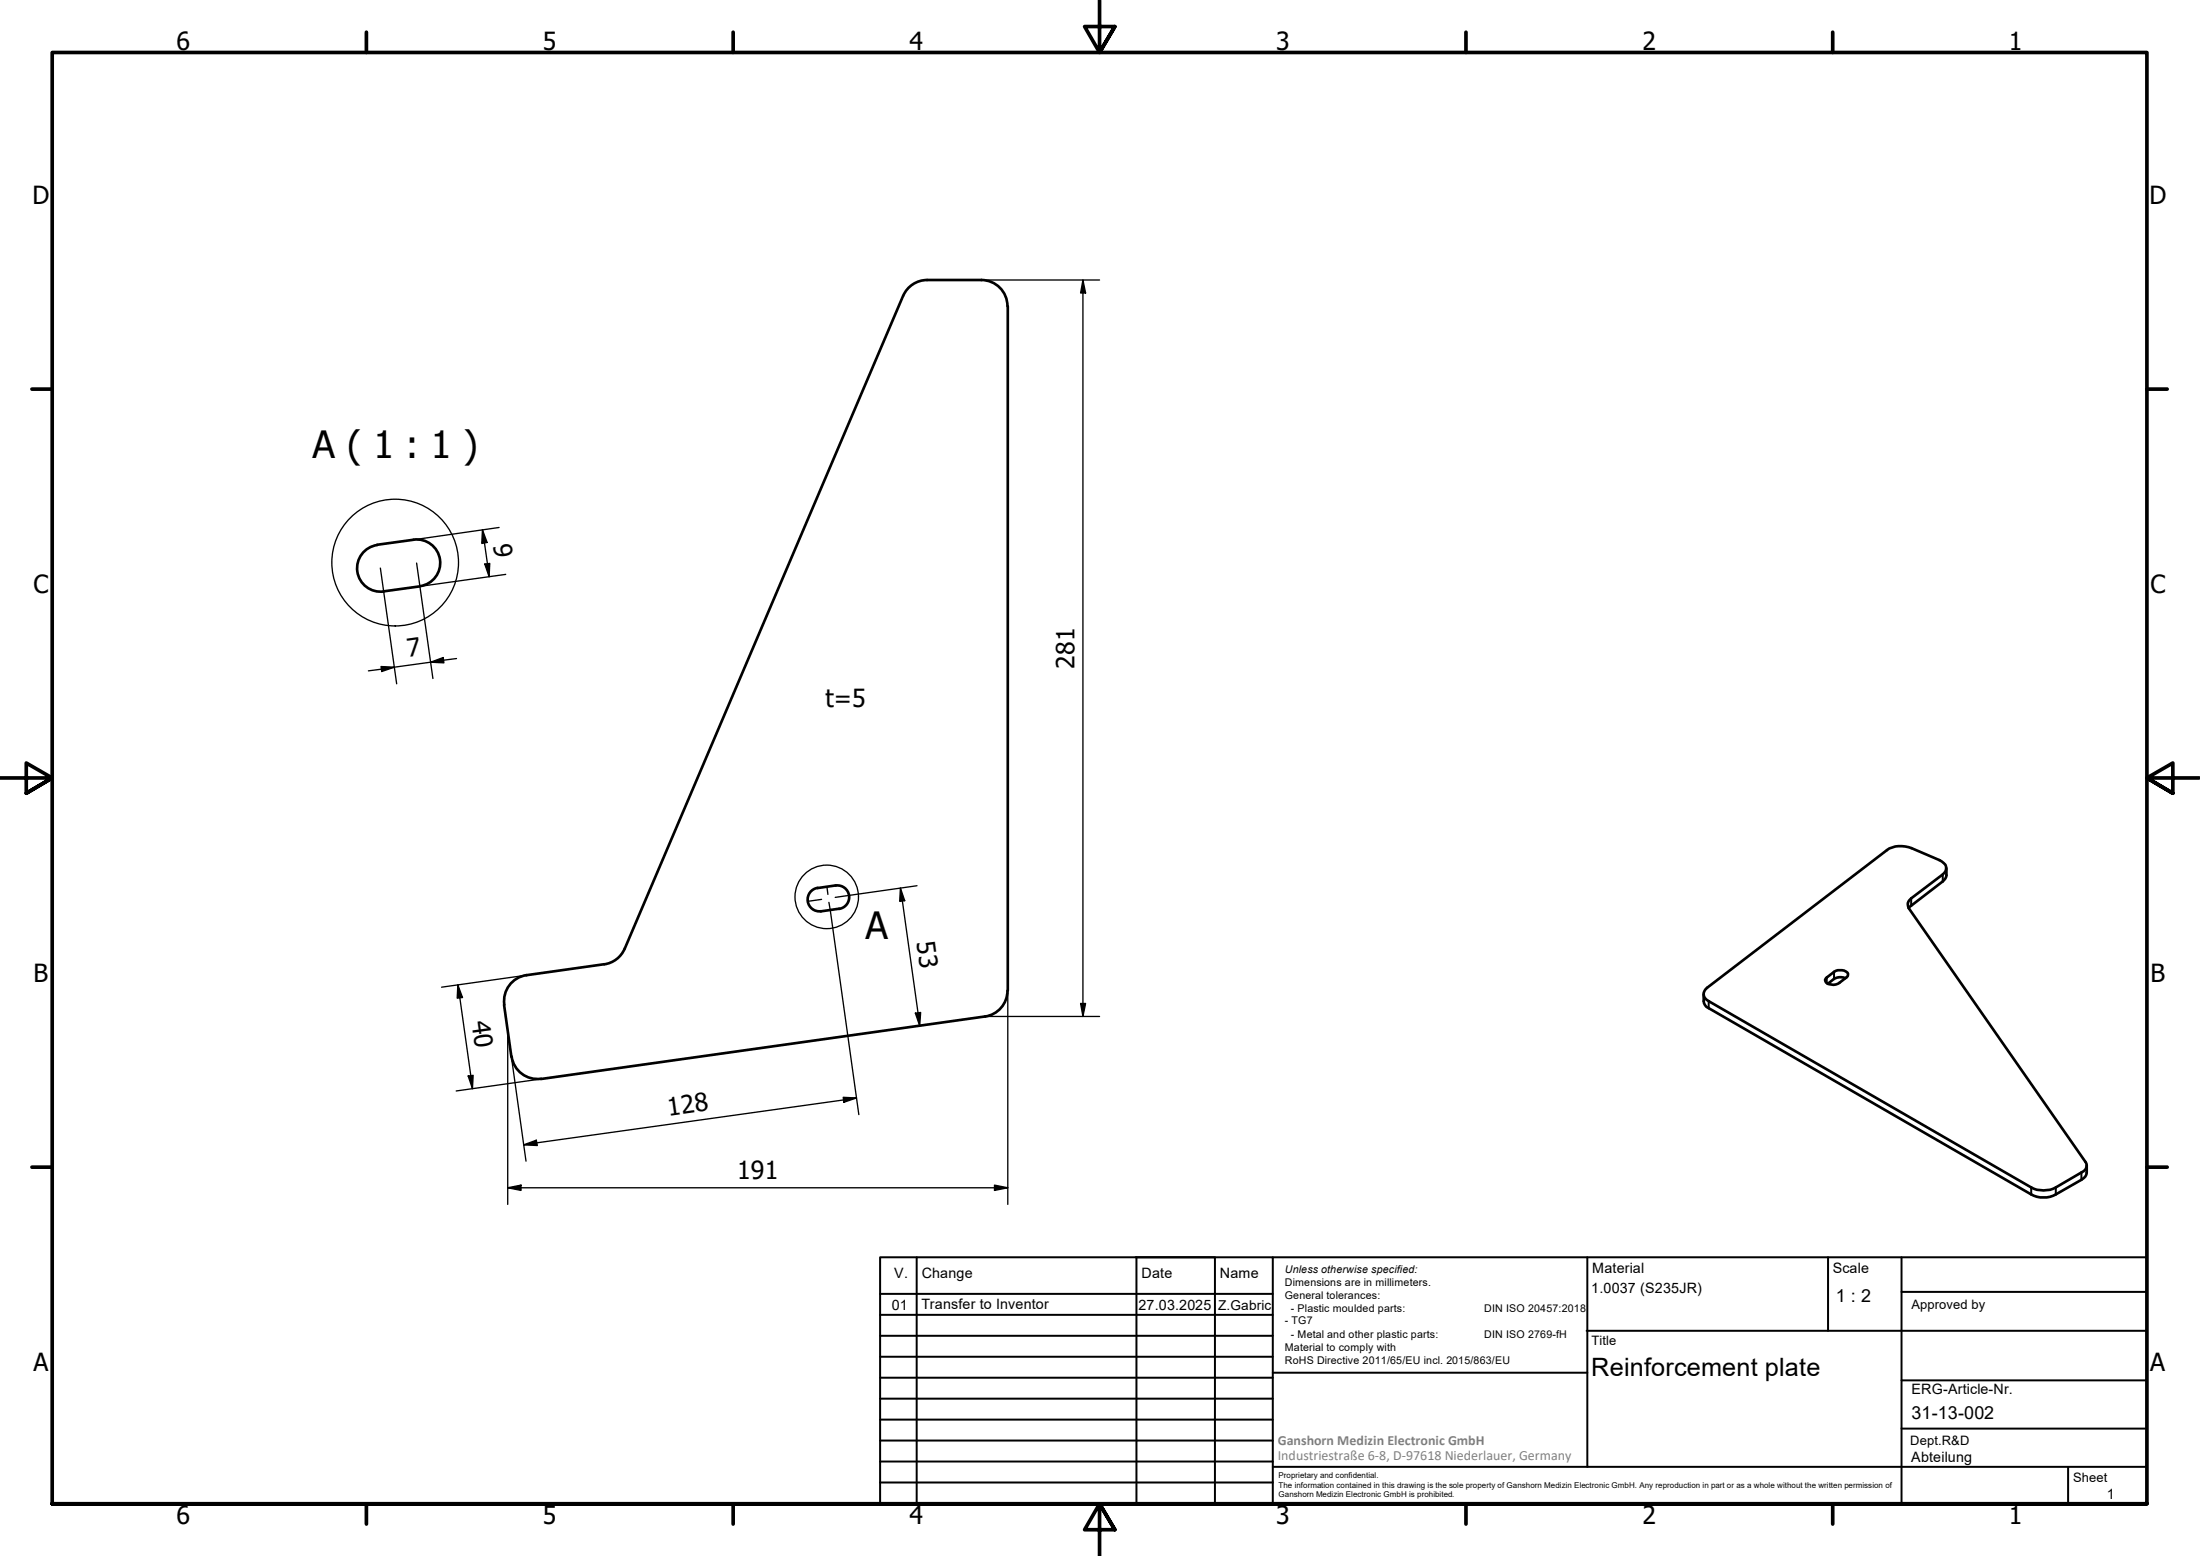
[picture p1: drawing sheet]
<svg xmlns="http://www.w3.org/2000/svg" width="420mm" height="297mm" viewBox="0 0 420 297" stroke-linecap="round" stroke-linejoin="round" font-family="sans-serif">
<!-- layer: Visible (ISO) -->
<g fill="none" stroke="#000" stroke-width=".51">
<path d="M172.5 56.5l-53.2 124.6a5 5 0 0 1-3.9 3M177 53.5h10.5M177.1 53.5a5 5 0 0 0-4.6 3M187.4 53.5a5 5 0 0 1 5 4.9M192.5 58.5v130.6M72.1 104a4.5 4.5 0 0 0-3.9 5.1 4.5 4.5 0 0 0 5.1 3.8M78.9 103l-6.9 1M79 103a4.5 4.5 0 0 1 5 3.8 4.5 4.5 0 0 1-3.8 5.1l-6.9 1M156.2 169.5a2.25 2.25 0 0 0-1.9 2.5 2.25 2.25 0 0 0 2.5 2M159.6 169a2.25 2.25 0 0 1 2.6 2 2.25 2.25 0 0 1-2 2.5M159.6 169l-3.5 .5M160.3 173.5l-3.5 .5"/>
<path d="M371.7 165.7v1.4l-.4 .9-6.7 5.3M96.3 191.8l1.4 9.9M100.6 186.2a5 5 0 0 0-4.3 5.6M115.4 184.1l-14.9 2.1M188.2 194l-84.9 12M192.4 189.1a5 5 0 0 1-4.3 5M325.4 189.8a2.44 2.44 0 0 0 .5 2.4l62 35.8a5.1 5.1 0 0 0 4.7 0l4.9-2.8a1.64 1.64 0 0 0 1-1.4v-1.3M325.7 188.9l34.7-26.6a5.1 5.1 0 0 1 4.7-.4l5.3 2.3a1.57 1.57 0 0 1 1.2 2l-.6 .7-6 4.6a1.36 1.36 0 0 0-.4 1.9l33.7 48.4a1.32 1.32 0 0 1-.8 2l-4.9 2.9a5.1 5.1 0 0 1-4.7 0l-61.6-35.6a1.4 1.4 0 0 1-.6-2.2zM348.7 186.8l.2-.2a3.1 3.1 0 0 1 2.4-1.4 1.24 1.24 0 0 1 1.6 .9l-.2 .4a3.7 3.7 0 0 1-2.6 1.5l-.3-.1a.87 .87 0 0 1-.9-.2 .87 .87 0 0 1-.2-.9zM352.4 186.7l-1.1-.2a3.4 3.4 0 0 0-2.2 1.3M97.7 201.7a5 5 0 0 0 5.6 4.2"/>
</g>
<!-- layer: Break Line (ISO) -->
<circle cx="75.5" cy="107.4" r="12.1" fill="none" stroke="#000" stroke-width=".25"/>
<!-- layer: Visible Narrow (ISO) -->
<path d="M365 171.5v1.4M371 166.9v1.4M326.3 191.1v1.4M348.9 186.6v1M350.3 185.5v1.4M387.9 226.7v1.3M392.6 226.7v1.3M397.5 223.8v1.4" fill="none" stroke="#000" stroke-width=".38"/>
<!-- layer: Detail Boundary (ISO) -->
<circle cx="157.9" cy="171.2" r="6.1" fill="none" stroke="#000" stroke-width=".25"/>
<!-- layer: Border (ISO) -->
<g fill="none" stroke="#000" stroke-width=".7">
<path d="M70 6.1v3.9M140 6.1v3.9M210 0v10l-2.9-4.9h5.8l-2.9 4.9 2.9-4.9M280 6.1v3.9M350 6.1v3.9M6.1 74.3h3.9M410 74.3h3.9M0 148.5h10l-5-2.8v5.7l5-2.9-5 2.9M420 148.5h-10l5-2.8v5.7l-5-2.9 5 2.9M6.1 222.8h3.9M410 222.8h3.9M10 287.1v-277.1h400v277.1h-400h400"/>
<path d="M70 287.1v3.8M140 287.1v3.8M212.9 292l-2.9-4.9 2.9 4.9h-5.8l2.9-4.9v9.9M280 287.1v3.8M350 287.1v3.8"/>
</g>
<!-- layer: TitleBlock -->
<g fill="none" stroke="#000" stroke-width=".38">
<path d="M168.1 251h75M168.1 247h75M168.1 255h75M168.1 259h75M175.1 240v47M216.9 240h15M217 240v47M232 240v47M243.1 240.1v46.9h-75v-47h241.9v47.1h-167M303 254h107M303.1 240v40M349.1 240v14"/>
<path d="M363.2 240v47.1M363.2 246.6h46.8M168.1 271h75M168.1 263h75M168.1 267h75M168.1 275h75M168.1 279h75M243.1 262.1h60M363.2 272.7h46.8M363.2 263.5h46.8M168.1 283h75M216.9 287h15"/>
<path d="M243.1 280h166.9M395 280.1v7"/>
</g>
<!-- layer: Sketch Geometry (ISO) -->
<path d="M156.9 171.7l-2.7 .4M157.9 169.3l.2 1.4M158.3 172.3l.3 1.4M162.2 170.9l-2.7 .4" fill="none" stroke="#000" stroke-width=".25"/>
<!-- layer: Dimension (ISO) -->
<g fill="none" stroke="#000" stroke-width=".25">
<path d="M187.5 53.5h22.5M206.8 53.5l.5 2.4h-.9zM206.8 53.5v140.5M72.6 108.4l3.2 22.1M79.6 107.5l3.1 22M92.1 101.1l.9 2.5-1 .1zM92.1 101.1l1.3 9M92.6 107.7l.9-.1-.1 2.5zM95.3 100.7l-16.4 2.3M96.6 109.7l-16.4 2.2M72.8 127.2l2.5 .2-2.4 .8zM82.2 126.4l2.4-.9 .2 1z"/>
<path d="M87.2 125.7l-16.8 2.4M158.6 173.7l5.4 39.1M172 169.5l.8 2.4-1 .2zM172 169.5l3.6 26.3M175.1 169.1l-12.9 1.8M87.4 188l.9 2.4-1 .1zM87.4 188l2.8 19.8M97 196.8v33.1M100.5 186.2l-16.2 2.3M174.8 193.4l1-.1-.2 2.5zM188.2 194h21.8M192.5 189.1v40.8"/>
<path d="M206.4 191.6h.9l-.5 2.4zM89.4 205.4l1-.1-.2 2.5zM97.7 201.7l2.8 20M100 218.6l2.4-.9 .2 1zM103.3 206l-16.2 2.3M161 209.5l2.6 .1-2.4 .8zM163.6 209.6l-63.6 9M97 226.7l2.5-.5v1.1zM97 226.7h95.5M189.9 226.2l2.6 .5-2.6 .6z"/>
</g>
<g fill="#000">
<path d="M206.8 53.5l.5 2.4h-.9zM92.6 107.7l.9-.1-.1 2.5zM92.1 101.1l.9 2.5-1 .1zM72.8 127.2l2.5 .2-2.4 .8zM82.2 126.4l2.4-.9 .2 1zM172 169.5l.8 2.4-1 .2zM87.4 188l.9 2.4-1 .1zM174.8 193.4l1-.1-.2 2.5zM206.4 191.6h.9l-.5 2.4zM89.4 205.4l1-.1-.2 2.5zM100 218.6l2.4-.9 .2 1zM161 209.5l2.6 .1-2.4 .8z"/>
<path d="M97 226.7l2.5-.5v1.1zM189.9 226.2l2.6 .5-2.6 .6z"/>
</g>
<g font-size="7.2">
<text x="59.7" y="87.5">A ( 1 : 1 )</text>
<text x="165.3" y="179.3">A</text>
</g>
<g font-size="4.8">
<text x="33.7" y="9.6">6</text>
<text x="103.7" y="9.6">5</text>
<text x="173.7" y="9.6">4</text>
<text x="243.7" y="9.6">3</text>
<text x="313.7" y="9.6">2</text>
<text x="383.7" y="9.6">1</text>
<text x="6.2" y="38.9">D</text>
<text x="410.5" y="38.9">D</text>
<text x="94.2" y="104.1" transform="rotate(82 94.2 104.1)">9</text>
<text x="6.4" y="113.1">C</text>
<text x="410.7" y="113.1">C</text>
<text x="78" y="125.5" transform="rotate(-8 78 125.5)">7</text>
<text x="205.2" y="127.7" transform="rotate(-90 205.2 127.7)">281</text>
<text x="157.7" y="135">t=5</text>
<text x="175" y="179.9" transform="rotate(82 175 179.9)">53</text>
<text x="6.4" y="187.4">B</text>
<text x="410.7" y="187.4">B</text>
<text x="90" y="195.1" transform="rotate(82 90 195.1)">40</text>
<text x="127.7" y="213" transform="rotate(-8 127.7 213)">128</text>
<text x="140.8" y="225.2">191</text>
<text x="6.4" y="261.7">A</text>
<text x="303.9" y="262.7">Reinforcement plate</text>
<text x="410.7" y="261.7">A</text>
<text x="33.7" y="290.9">6</text>
<text x="103.7" y="290.9">5</text>
<text x="173.7" y="290.9">4</text>
<text x="243.7" y="290.9">3</text>
<text x="313.7" y="290.9">2</text>
<text x="383.7" y="290.9">1</text>
</g>
<g font-size="3.4">
<text x="350.6" y="248.5">1 : 2</text>
<text x="365.1" y="270.9">31-13-002</text>
</g>
<g font-size="2.7">
<text x="170.8" y="244">V.</text>
<text x="176" y="244">Change</text>
<text x="218" y="244">Date</text>
<text x="233" y="244">Name</text>
<text x="304.1" y="243">Material</text>
<text x="350" y="243.1">Scale</text>
<text x="170.3" y="250.1">01</text>
<text x="176" y="249.9">Transfer to Inventor</text>
<text x="217.4" y="250">27.03.2025</text>
<text x="303.9" y="246.8">1.0037 (S235JR)</text>
<text x="365.1" y="266.1">ERG-Article-Nr.</text>
<text x="365" y="279">Abteilung</text>
<text x="402.3" y="286.2">1</text>
</g>
<g font-size="2.7" fill="#808080">
<text x="244" y="275.8">Ganshorn Medizin Electronic GmbH</text>
<text x="244" y="278.7">Industriestraße 6-8, D-97618 Niederlauer, Germany</text>
</g>
<text font-size="2.6" x="232.7" y="250">Z.Gabric</text>
<g font-size="2.5">
<text x="365.1" y="249.9">Approved by</text>
<text x="304" y="256.8">Title</text>
<text x="364.8" y="275.8">Dept.R&amp;D</text>
<text x="395.9" y="282.9">Sheet</text>
</g>
<g font-size="2">
<text x="245.4" y="242.9">Unless otherwise specified:</text>
<text x="245.4" y="245.4">Dimensions are in millimeters.</text>
<text x="245.4" y="247.9">General tolerances:</text>
<text x="246.5" y="250.4">- Plastic moulded parts:</text>
<text x="283.5" y="250.4">DIN ISO 20457:2018</text>
<text x="245.4" y="252.8">- TG7</text>
<text x="245.4" y="257.9">Material to comply with</text>
<text x="246.5" y="255.4">- Metal and other plastic parts:</text>
<text x="283.5" y="255.4">DIN ISO 2769-fH</text>
<text x="245.4" y="260.3">RoHS Directive 2011/65/EU incl. 2015/863/EU</text>
</g>
<g font-size="1.5">
<text x="244.2" y="282.2">Proprietary and confidential.</text>
<text x="244.2" y="284">The information contained in this drawing is the sole property of Ganshorn Medizin Electronic GmbH. Any reproduction in part or as a whole without the written permission of</text>
<text x="244.2" y="285.8">Ganshorn Medizin Electronic GmbH is prohibited.</text>
</g>
</svg>
